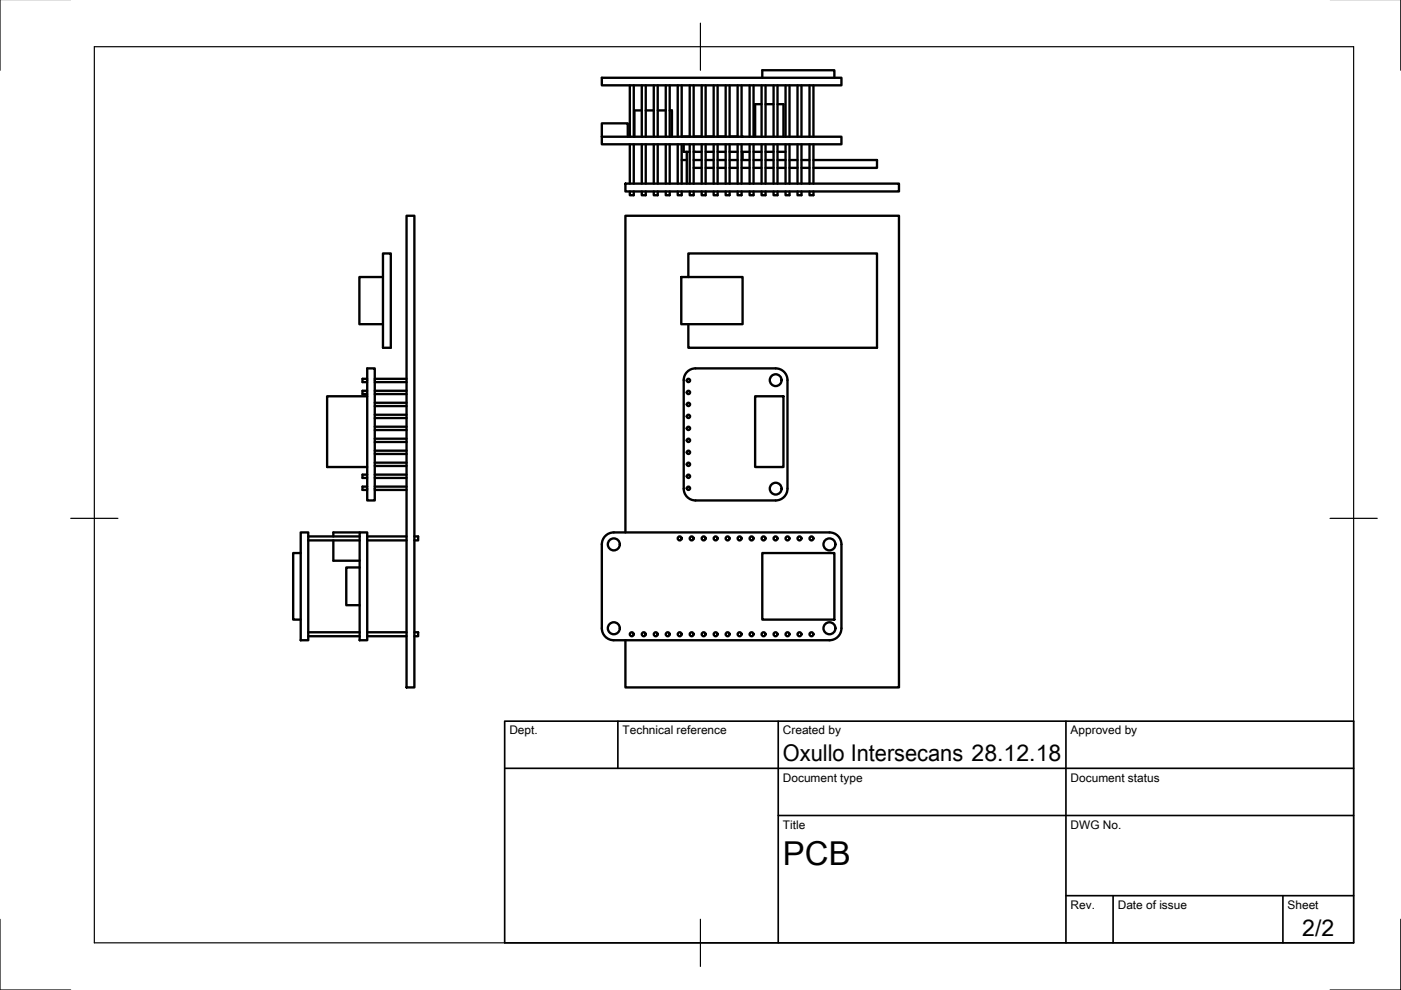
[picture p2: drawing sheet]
<svg xmlns="http://www.w3.org/2000/svg" width="297mm" height="210mm" viewBox="0 0 297 210" stroke-linecap="round" stroke-linejoin="round" font-family="sans-serif">
<!-- layer: Visible -->
<g fill="none" stroke="#000" stroke-width=".5">
<path d="M127.6 16.5h50.8v1.6h-50.8zM133.5 18.1v10.9M134.4 18.1v10.9M136.1 18.1v10.9M136.9 18.1v10.9M138.6 18.1v10.9M139.4 18.1v10.9M141.2 18.1v10.9M142 18.1v10.9M143.7 18.1v10.9M144.5 18.1v10.9M146.2 18.1v10.9"/>
<path d="M147.1 18.1v10.9M148.8 18.1v10.9M149.6 18.1v10.9M151.3 18.1v10.9M152.1 18.1v10.9M153.9 18.1v10.9M154.7 18.1v10.9M156.4 18.1v10.9M157.2 18.1v10.9M158.9 18.1v10.9M159.8 18.1v10.9M161.5 18.1v10.9"/>
<path d="M161.6 16.5v-1.6h15.3v1.6M162.3 18.1v10.9M164 18.1v10.9M164.8 18.1v10.9M166.6 18.1v10.9M167.4 18.1v10.9M169.1 18.1v10.9M169.9 18.1v10.9M171.6 18.1v10.9M172.5 18.1v10.9M127.6 29h50.8v1.6h-50.8zM127.6 29v-2.8h5.5v2.8"/>
<path d="M132.6 38.9h58v1.7h-58zM133.5 30.6v8.3M134.4 30.6v8.3M136.1 30.6v8.3M136.1 23.4h-1.6v5.6M136.9 30.6v8.3M136.9 23.4h1.7M138.6 30.6v8.3M139.4 30.6v8.3M139.4 23.4h1.8M141.2 30.6v8.3M142 30.6v8.3"/>
<path d="M142 23.4h.5v5.6M143.7 30.6v8.3M144.5 28.9h1.7M144.5 33.9h1.1M144.5 30.6v8.3M145 30.6v1.6h1.2M145.6 32.2v6.7M146.2 30.6v8.3M147.1 32.2h1.7M147.1 28.9h1.7M147.1 33.9h1.7M147.1 35.6h1.7"/>
<path d="M147.1 30.6v8.3M148.8 30.6v8.3M149.6 28.9h1.7M149.6 33.9h1.7M149.6 35.6h1.7M149.6 32.2h1.7M149.6 30.6v8.3M151.3 30.6v8.3M152.1 28.9h1.8M152.1 33.9h1.8M152.1 35.6h1.8M152.1 32.2h1.8"/>
<path d="M152.1 30.6v8.3M153.9 30.6v8.3M154.7 28.9h1.7M154.7 33.9h1.7M154.7 35.6h1.7M154.7 32.2h1.7M154.7 30.6v8.3M156.4 30.6v8.3M157.2 28.9l.2 .1M157.2 33.9h1.7M157.2 35.6h1.7M157.2 32.2h1.7"/>
<path d="M157.2 30.6v8.3M157.4 32.2v1.7M158.9 30.6v8.3M159.8 33.9h1.7M159.8 35.6h1.7M159.8 32.2h1.7M159.8 30.6v8.3M161.5 22.1h-1.4v6.9M161.5 30.6v8.3M162.3 33.9h1.7M162.3 35.6h1.7M162.3 32.2h1.7"/>
<path d="M162.3 22.1h1.7M162.3 30.6v8.3M164 30.6v8.3M164.8 32.2h1.8M164.8 33.9h1.8M164.8 35.6h1.8M164.8 22.1h1.3v6.9M164.8 30.6v8.3M166.6 30.6v8.3M167.4 33.9h1.7M167.4 35.6h1.7M167.4 30.6v8.3"/>
<path d="M169.1 30.6v8.3M169.9 33.9h1.7M169.9 35.6h1.7M169.9 30.6v8.3M171.6 30.6v8.3M172.5 33.9h13.4v1.7h-13.4M172.5 30.6v8.3M81.2 58.7h-5v10h5M81.2 53.7h1.7v20h-1.7zM86.2 45.7h1.7v100h-1.7zM133.5 40.6v.8h.9v-.8M136.1 40.6v.8h.8v-.8"/>
<path d="M138.6 40.6v.8h.8v-.8M141.2 40.6v.8h.8v-.8M143.7 40.6v.8h.8v-.8M144.4 58.7h13v10h-13zM145.9 58.7v-5h40v20h-40v-5M146.2 40.6v.8h.9v-.8M148.8 40.6v.8h.8v-.8M151.3 40.6v.8h.8v-.8M153.9 40.6v.8h.8v-.8M156.4 40.6v.8h.8v-.8M158.9 40.6v.8h.9v-.8M161.5 40.6v.8h.8v-.8"/>
<path d="M164 40.6v.8h.8v-.8M166.6 40.6v.8h.8v-.8M169.1 40.6v.8h.8v-.8M171.6 40.6v.8h.9v-.8M77.9 78.1h1.6v28h-1.6zM145.9 78.7l1-.5 .6-.1h17a2.5 2.5 0 0 1 2.5 2.5v23a2.5 2.5 0 0 1-2.5 2.5h-17a2.5 2.5 0 0 1-2.5-2.5v-23a2.5 2.5 0 0 1 .9-1.9zM77.9 84h-8.5v15h8.5M77.9 82.9h-1v.7h1M77.9 80.3h-1v.7h1M79.5 86.1h6.7M79.5 85.4h6.7M79.5 96.3h6.7"/>
<path d="M79.5 95.6h6.7M79.5 93.7h6.7M79.5 93h6.7M79.5 83.6h6.7M79.5 82.9h6.7M79.5 88.6h6.7M79.5 87.9h6.7M79.5 98.8h6.7M79.5 98.1h6.7M79.5 91.2h6.7M79.5 90.5h6.7M79.5 81h6.7"/>
<path d="M79.5 80.3h6.7M160.1 84h6v15h-6zM63.8 117.3h-1.6v14.1h1.6M63.8 112.9h1.6v22.8h-1.6zM65.4 114.6h10.9M65.4 113.7h10.9M70.7 114.6v4.3h5.6M76.3 112.9h1.6v22.8h-1.6zM76.3 112.9h-5.6v.8M77.9 103.2h-1v.7h1M77.9 100.6h-1v.7h1M77.9 114.6h8.3"/>
<path d="M77.9 113.7h8.3M79.5 103.9h6.7M79.5 103.2h6.7M79.5 101.3h6.7M79.5 100.6h6.7M87.9 113.7h.8v.9h-.8M128.6 113.4l1-.4 .5-.1h45.8a2.54 2.54 0 0 1 2.5 2.5v17.8a2.54 2.54 0 0 1-2.5 2.5h-45.8a2.54 2.54 0 0 1-2.5-2.5v-17.8a2.54 2.54 0 0 1 1-2zM132.6 112.9v-67.2h58v100h-58v-10M161.6 117.3h15.3v14.1h-15.3zM65.4 134.9h10.9M65.4 134.1h10.9M76.3 120.3h-2.9v8h2.9"/>
<path d="M77.9 134.9h8.3M77.9 134.1h8.3M87.9 134.1h.8v.8h-.8"/>
<circle cx="146" cy="88.3" r=".35"/>
<circle cx="146" cy="93.4" r=".35"/>
<circle cx="146" cy="83.2" r=".35"/>
<circle cx="146" cy="98.4" r=".35"/>
<circle cx="146" cy="80.7" r=".35"/>
<circle cx="146" cy="85.7" r=".35"/>
<circle cx="146" cy="90.8" r=".35"/>
<circle cx="146" cy="95.9" r=".35"/>
<circle cx="164.5" cy="80.6" r="1.25"/>
<circle cx="130.1" cy="115.4" r="1.27"/>
<circle cx="144.1" cy="114.2" r=".42"/>
<circle cx="146" cy="101" r=".35"/>
<circle cx="146" cy="103.5" r=".35"/>
<circle cx="146.7" cy="114.2" r=".42"/>
<circle cx="149.2" cy="114.2" r=".42"/>
<circle cx="151.7" cy="114.2" r=".42"/>
<circle cx="154.3" cy="114.2" r=".42"/>
<circle cx="156.8" cy="114.2" r=".42"/>
<circle cx="159.4" cy="114.2" r=".42"/>
<circle cx="161.9" cy="114.2" r=".42"/>
<circle cx="164.4" cy="114.2" r=".42"/>
<circle cx="164.5" cy="103.6" r="1.25"/>
<circle cx="167" cy="114.2" r=".42"/>
<circle cx="169.5" cy="114.2" r=".42"/>
<circle cx="172.1" cy="114.2" r=".42"/>
<circle cx="175.9" cy="115.4" r="1.27"/>
<circle cx="130.1" cy="133.2" r="1.27"/>
<circle cx="134" cy="134.5" r=".42"/>
<circle cx="136.5" cy="134.5" r=".42"/>
<circle cx="139" cy="134.5" r=".42"/>
<circle cx="141.6" cy="134.5" r=".42"/>
<circle cx="144.1" cy="134.5" r=".42"/>
<circle cx="146.7" cy="134.5" r=".42"/>
<circle cx="149.2" cy="134.5" r=".42"/>
<circle cx="151.7" cy="134.5" r=".42"/>
<circle cx="154.3" cy="134.5" r=".42"/>
<circle cx="156.8" cy="134.5" r=".42"/>
<circle cx="159.4" cy="134.5" r=".42"/>
<circle cx="161.9" cy="134.5" r=".42"/>
<circle cx="164.4" cy="134.5" r=".42"/>
<circle cx="167" cy="134.5" r=".42"/>
<circle cx="169.5" cy="134.5" r=".42"/>
<circle cx="172.1" cy="134.5" r=".42"/>
<circle cx="175.9" cy="133.2" r="1.27"/>
</g>
<!-- layer: Border -->
<path d="M0 -.1v15M297 -.1v15M20 9.9h267v190h-267zM148.5 4.9v10M15 109.9h10M282 109.9h10M0 194.9v15h15M148.5 194.9v10M297 194.9v15h-15" fill="none" stroke="#000" stroke-width=".25"/>
<!-- layer: TitleBlock -->
<path d="M107 152.9h180v47h-180zM131 152.9v10M165 152.9v47M226 152.9v47M107 162.9h180M165 172.9h122M226 189.9h61M236 189.9v10M272 189.9v10" fill="none" stroke="#000" stroke-width=".35"/>
<text font-size="7" x="166" y="183.4">PCB</text>
<g font-size="4.9">
<text x="166" y="161.4">Oxullo Intersecans 28.12.18</text>
<text x="276.1" y="198.5">2/2</text>
</g>
<g font-size="2.5">
<text x="108" y="155.7">Dept.</text>
<text x="132" y="155.7">Technical reference</text>
<text x="166" y="155.7">Created by</text>
<text x="227" y="155.7">Approved by</text>
<text x="166" y="165.7">Document type</text>
<text x="227" y="165.7">Document status</text>
<text x="166" y="175.7">Title</text>
<text x="227" y="175.7">DWG No.</text>
<text x="227" y="192.7">Rev.</text>
<text x="237" y="192.7">Date of issue</text>
<text x="273" y="192.7">Sheet</text>
</g>
</svg>
